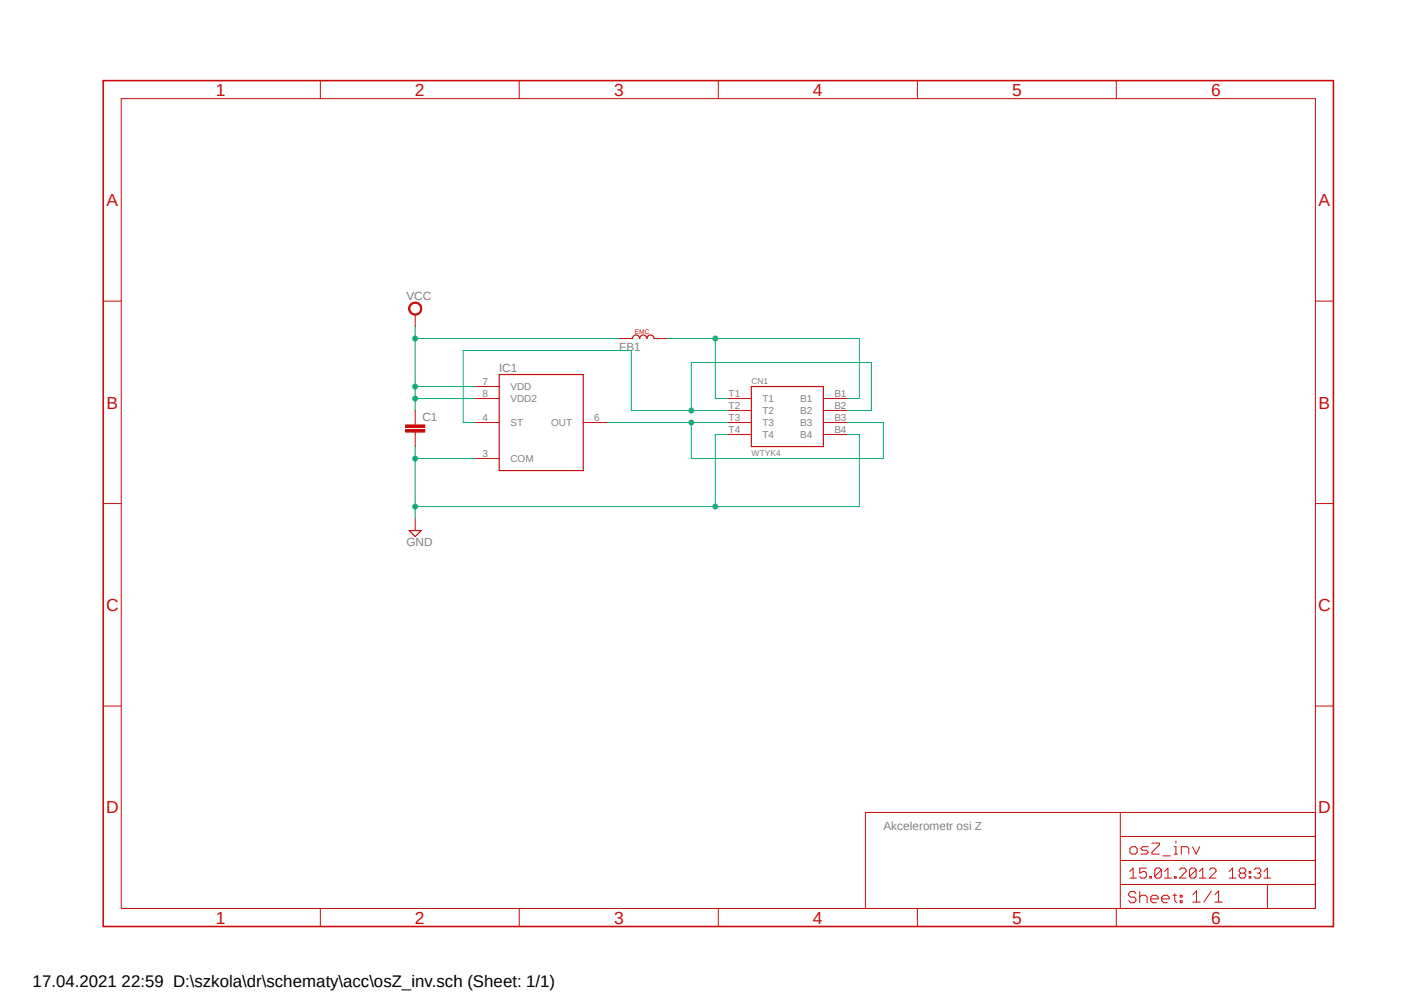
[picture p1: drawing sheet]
<svg xmlns="http://www.w3.org/2000/svg" width="297mm" height="210mm" viewBox="0 0 297 210" stroke-linecap="round" stroke-linejoin="round" font-family="sans-serif">
<path d="M21.3 16.7l261.2 179.9M282.5 16.7l-261.2 179.9" fill="none" stroke="#fff" stroke-width=".21"/>
<path d="M105.6 79.2h17.8v20.4h-17.8zM159 81.8h15.2v12.7h-15.2z" fill="none" stroke="#c90d0c" stroke-width=".25"/>
<g fill="none" stroke="#c90d0c" stroke-width=".21">
<path d="M87.8 89.4v.5M87.8 91.4v.5M100.5 81.8h5.1M100.5 84.3h5.1M100.5 89.4h5.1M100.5 97h5.1M123.4 89.4h5.1M153.9 84.3h5.1M153.9 89.4h5.1M153.9 86.9h5.1M153.9 91.9h5.1M174.2 84.3h5.1"/>
<path d="M174.2 89.4h5.1M174.2 86.9h5.1M174.2 91.9h5.1"/>
</g>
<path d="M85.8 90.9h4.1v.5h-4.1z" fill-rule="evenodd" fill="#c90d0c"/>
<path d="M85.8 90.9h4.1v.5h-4.1z" fill="none" stroke="#c90d0c" stroke-width=".21"/>
<path d="M85.8 89.9h4.1v.5h-4.1z" fill-rule="evenodd" fill="#c90d0c"/>
<g fill="none" stroke="#c90d0c" stroke-width=".21">
<path d="M67.8 17.1v3.8M109.9 17.1v3.8M152 17.1v3.8M194.1 17.1v3.8M236.2 17.1v3.8M25.7 20.9h252.6v171.3h-252.6zM21.8 63.7h3.9M278.3 63.7h3.8M85.8 89.9h4.1v.5h-4.1zM87.8 86.9v2.5M87.8 91.9v2.6M21.8 106.6h3.9"/>
<path d="M87.8 109.7v2.6M278.3 106.6h3.8M21.8 149.4h3.9M278.3 149.4h3.8M237 171.9v20.3M237 177h41.3M239.1 179.5l.3-.3h.8l.4 .3v.8l-.4 .4h-.8l-.3-.4zM242.9 179.2h-1.1l-.4 .3 .4 .4h.8l.3 .4-.3 .4h-1.2M243.7 178.4h1.6v.4l-1.6 1.5v.4h1.6M248.4 179.2h.4v1.5M248.8 178v.4M252.3 179.2l.8 1.5 .7-1.5"/>
<path d="M278.3 171.9h-95.2v20.3M67.8 192.2v3.8M109.9 192.2v3.8M152 192.2v3.8M194.1 192.2v3.8M236.2 192.2v3.8M237 187.2h41.3M237 182.1h41.3M239 184.4l.7-.7v2.1M239 185.8h1.4M240.3 189.1l-.4-.5h-.7l-.4 .5v.3l.4 .4h.7l.4 .4v.4l-.4 .4h-.7l-.4-.4M241.1 188.6v2.4"/>
<path d="M241.1 189.8l.4-.4h.8l.4 .4v1.2M242.5 183.7h-1.4v1l.7-.3h.4l.3 .3v.8l-.3 .3h-.7l-.4-.3M243.2 185.5h.4v.3h-.4zM243.5 190.2h1.5v-.4l-.4-.4h-.8l-.3 .4v.8l.3 .4h.8M245.7 184.1v1.4l-.3 .3h-.8l-.3-.3M245.7 184.1l-.3-.4h-.8l-.3 .4v1.4M245.7 184.1l-1.4 1.4M245.8 190.2h1.6v-.4l-.4-.4h-.8l-.4 .4v.8l.4 .4h.8M246 181.1h1.6M246.4 185.8h1.4M246.4 184.4l.7-.7v2.1M248.2 189.4h.7"/>
<path d="M248.4 180.7h.8M248.5 185.5h.3v.3h-.3zM248.5 189.1v1.5l.4 .4M249.6 184.1l.3-.4h.7l.3 .4v.3l-1.3 1.4h1.3M249.7 189.4h.4v.4h-.4zM249.7 190.6h.4v.4h-.4zM249.9 180.7v-1.5h1.2l.4 .3v1.2M252.4 189.3l.7-.8v2.4M252.4 190.9h1.5M253.1 184.1v1.4l-.4 .3h-.7l-.3-.3M253.1 184.1l-.4-.4h-.7l-.3 .4v1.4M253.1 184.1l-1.4 1.4"/>
<path d="M253.7 185.8h1.5M253.7 184.4l.8-.7v2.1M255.9 184.1l.3-.4h.7l.4 .4v.3l-1.4 1.4h1.4M256.3 188.5l-1.6 2.4M257 190.9h1.6M257 189.3l.8-.8v2.4M260.1 185.8h1.4M260.1 184.4l.7-.7v2.1M262.5 184.7l-.3 .4v.4l.3 .3h.7l.4-.3v-.4l-.4-.4M262.5 184.7l-.3-.3v-.3l.3-.4h.7l.4 .4v.3l-.4 .3M262.5 184.7h.7M264.3 185.5h.3v.3h-.3z"/>
<path d="M264.3 184.4h.3v.3h-.3zM265.3 184.1l.4-.4h.7l.3 .4v.3l-.3 .3M266 184.7h.4M266.4 184.7l.3 .4v.4l-.3 .3h-.7l-.4-.3M267.4 184.4l.7-.7v2.1M267.4 185.8h1.5M268.1 187.2v5"/>
</g>
<path d="M86.6 112.3h2.5l-1.3 1.2z" fill="none" stroke="#c90d0c" stroke-width=".25"/>
<path d="M21.8 17.1h260.3v178.9h-260.3z" fill="none" stroke="#c90d0c" stroke-width=".34"/>
<path d="M86.8 64.4a1.4 1.4 0 0 1 2.2 .1 1.4 1.4 0 0 1-.8 2.1 1.4 1.4 0 0 1-1.8-1.3h.3a1.15 1.15 0 0 1 1.6-1.1 1.15 1.15 0 0 1 .4 1.9 1.15 1.15 0 0 1-1.9-.4l-.1-.4h-.3z" fill-rule="evenodd" fill="#c90d0c"/>
<path d="M86.8 64.4a1.4 1.4 0 0 1 2.2 .1 1.4 1.4 0 0 1-.8 2.1 1.4 1.4 0 0 1-1.8-1.3h.3a1.15 1.15 0 0 1 1.6-1.1 1.15 1.15 0 0 1 .4 1.9 1.15 1.15 0 0 1-1.9-.4l-.1-.4h-.3zM87.8 66.6v2.5M131 71.6h2.6M138.6 71.6h2.6" fill="none" stroke="#c90d0c" stroke-width=".21"/>
<path d="M133.6 71.6h.2a.76 .76 0 0 1 .8-.7 .76 .76 0 0 1 .7 .7 .76 .76 0 0 1 .8-.7 .76 .76 0 0 1 .8 .7 .76 .76 0 0 1 .7-.7 .76 .76 0 0 1 .8 .7h.2" fill="none" stroke="#c90d0c" stroke-width=".25"/>
<path d="M87.8 97h12.7M87.8 94.5v15.2M153.9 91.9h-2.6v15.3M179.3 91.9h2.5v15.3h-94" fill="none" stroke="#0dab76" stroke-width=".21"/>
<circle cx="87.8" cy="97" r=".51" fill="#0dab76"/>
<circle cx="87.8" cy="97" r=".51" fill="none" stroke="#0dab76" stroke-width=".21"/>
<circle cx="87.8" cy="107.2" r=".51" fill="#0dab76"/>
<circle cx="87.8" cy="107.2" r=".51" fill="none" stroke="#0dab76" stroke-width=".21"/>
<circle cx="151.3" cy="107.2" r=".51" fill="#0dab76"/>
<g fill="none" stroke="#0dab76" stroke-width=".21">
<path d="M146.3 86.9v-10.2h38.1v10.2h-5.1M153.9 86.9h-20.3v-12.7h-35.6v15.2h2.5"/>
<circle cx="151.3" cy="107.2" r=".51"/>
</g>
<circle cx="146.3" cy="86.9" r=".51" fill="#0dab76"/>
<g fill="none" stroke="#0dab76" stroke-width=".21">
<path d="M128.5 89.4h25.4M146.3 89.4v7.6h40.6v-7.6h-7.6"/>
<circle cx="146.3" cy="86.9" r=".51"/>
</g>
<circle cx="146.3" cy="89.4" r=".51" fill="#0dab76"/>
<g fill="none" stroke="#0dab76" stroke-width=".21">
<path d="M87.8 71.6h43.2M87.8 69.1v17.8M87.8 84.3h12.7M87.8 81.8h12.7"/>
<circle cx="146.3" cy="89.4" r=".51"/>
</g>
<circle cx="87.8" cy="71.6" r=".51" fill="#0dab76"/>
<circle cx="87.8" cy="71.6" r=".51" fill="none" stroke="#0dab76" stroke-width=".21"/>
<circle cx="87.8" cy="81.8" r=".51" fill="#0dab76"/>
<circle cx="87.8" cy="81.8" r=".51" fill="none" stroke="#0dab76" stroke-width=".21"/>
<circle cx="87.8" cy="84.3" r=".51" fill="#0dab76"/>
<g fill="none" stroke="#0dab76" stroke-width=".21">
<path d="M141.2 71.6h40.6v12.7h-2.5M151.3 71.6v12.7h2.6"/>
<circle cx="87.8" cy="84.3" r=".51"/>
</g>
<circle cx="151.3" cy="71.6" r=".51" fill="#0dab76"/>
<circle cx="151.3" cy="71.6" r=".51" fill="none" stroke="#0dab76" stroke-width=".21"/>
<g font-size="3.7" fill="#c90d0c">
<text x="45.7" y="20.3">1</text>
<text x="87.8" y="20.3">2</text>
<text x="129.9" y="20.3">3</text>
<text x="172" y="20.3">4</text>
<text x="214.1" y="20.3">5</text>
<text x="256.2" y="20.3">6</text>
<text x="22.5" y="43.6">A</text>
<text x="279" y="43.6">A</text>
<text x="22.5" y="86.4">B</text>
<text x="279" y="86.4">B</text>
<text x="22.4" y="129.3">C</text>
<text x="278.9" y="129.3">C</text>
<text x="22.4" y="172.1">D</text>
<text x="278.9" y="172.1">D</text>
<text x="45.7" y="195.5">1</text>
<text x="87.8" y="195.5">2</text>
<text x="129.9" y="195.5">3</text>
<text x="172" y="195.5">4</text>
<text x="214.1" y="195.5">5</text>
<text x="256.2" y="195.5">6</text>
</g>
<text font-size="3.6" x="6.9" y="208.9">17.04.2021 22:59 D:\szkola\dr\schematy\acc\osZ_inv.sch (Sheet: 1/1)</text>
<g font-size="2.5" fill="#808080">
<text x="86" y="63.4">VCC</text>
<text x="131" y="74.2">FB1</text>
<text x="105.6" y="78.6">IC1</text>
<text x="89.4" y="89">C1</text>
<text x="86" y="115.4">GND</text>
<text x="186.9" y="175.7">Akcelerometr osi Z</text>
</g>
<g font-size="2.1" fill="#808080">
<text x="102.1" y="81.4">7</text>
<text x="102.1" y="84">8</text>
<text x="108" y="82.5">VDD</text>
<text x="154.1" y="84">T1</text>
<text x="176.5" y="84">B1</text>
<text x="102.1" y="89.1">4</text>
<text x="108" y="85.1">VDD2</text>
<text x="125.7" y="89.1">6</text>
<text x="154.1" y="86.5">T2</text>
<text x="154.1" y="89.1">T3</text>
<text x="161.3" y="85.1">T1</text>
<text x="161.3" y="87.6">T2</text>
<text x="169.3" y="85.1">B1</text>
<text x="169.3" y="87.6">B2</text>
<text x="176.5" y="86.5">B2</text>
<text x="176.5" y="89.1">B3</text>
<text x="108" y="90.2">ST</text>
<text x="116.6" y="90.2">OUT</text>
<text x="154.1" y="91.6">T4</text>
<text x="161.3" y="90.2">T3</text>
<text x="161.3" y="92.7">T4</text>
<text x="169.3" y="90.2">B3</text>
<text x="169.3" y="92.7">B4</text>
<text x="176.5" y="91.6">B4</text>
<text x="102.1" y="96.7">3</text>
<text x="108" y="97.8">COM</text>
</g>
<g font-size="1.8" fill="#808080">
<text x="159" y="81.2">CN1</text>
<text x="159" y="96.4">WTYK4</text>
</g>
<text font-size="1.4" fill="#c90d0c" x="134.3" y="70.6">EMC</text>
</svg>
